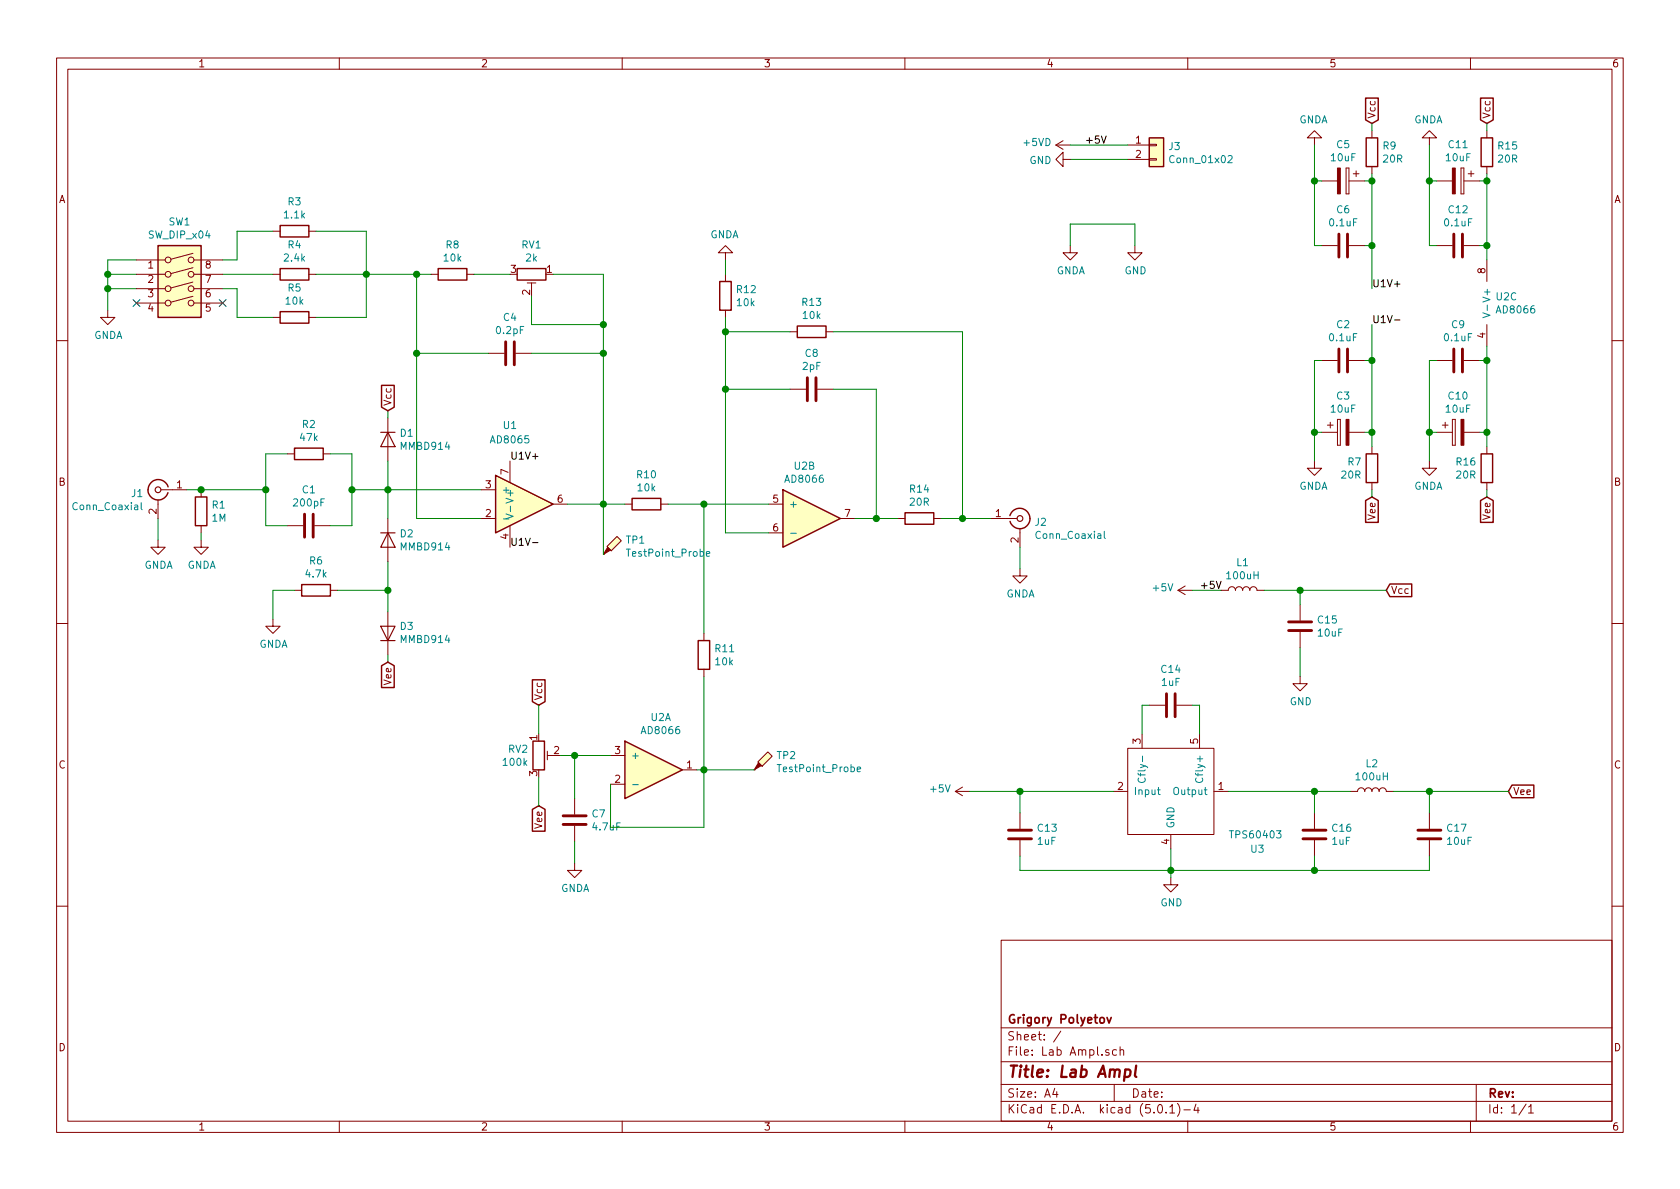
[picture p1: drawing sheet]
EESchema Schematic File Version 4
LIBS:Lab Ampl-cache
EELAYER 26 0
EELAYER END
$Descr A4 11693 8268
encoding utf-8
Sheet 1 1
Title "Lab Ampl"
Date ""
Rev ""
Comp "Grigory Polyetov"
Comment1 ""
Comment2 ""
Comment3 ""
Comment4 ""
$EndDescr
$Comp
L Device:R R1
U 1 1
P 1400 3550
F 0 "R1" H 1470 3596 50  0000 L CNN
F 1 "1M" H 1470 3505 50  0000 L CNN
F 2 "Resistor_SMD:R_0805_2012Metric_Pad1.15x1.40mm_HandSolder" V 1330 3550 50  0001 C CNN
F 3 "~" H 1400 3550 50  0001 C CNN
F 4 "Smd.ru" H 0   0   50  0001 C CNN "Store"
	1    1400 3550
	1    0    0    -1  
$EndComp
$Comp
L Device:R R2
U 1 1
P 2150 3150
F 0 "R2" V 1943 3150 50  0000 C CNN
F 1 "47k" V 2034 3150 50  0000 C CNN
F 2 "Resistor_SMD:R_0805_2012Metric_Pad1.15x1.40mm_HandSolder" V 2080 3150 50  0001 C CNN
F 3 "~" H 2150 3150 50  0001 C CNN
F 4 "Smd.ru" H 0   0   50  0001 C CNN "Store"
	1    2150 3150
	0    1    1    0   
$EndComp
$Comp
L Device:C C1
U 1 1
P 2150 3650
F 0 "C1" V 1898 3650 50  0000 C CNN
F 1 "200pF" V 1989 3650 50  0000 C CNN
F 2 "Capacitor_SMD:C_0805_2012Metric_Pad1.15x1.40mm_HandSolder" H 2188 3500 50  0001 C CNN
F 3 "~" H 2150 3650 50  0001 C CNN
F 4 "Smd.ru" H 0   0   50  0001 C CNN "Store"
	1    2150 3650
	0    1    1    0   
$EndComp
$Comp
L Device:D D1
U 1 1
P 2700 3050
F 0 "D1" V 2654 3129 50  0000 L CNN
F 1 "MMBD914" V 2745 3129 50  0000 L CNN
F 2 "Diode_SMD:D_SOT-23_ANK" H 2700 3050 50  0001 C CNN
F 3 "~" H 2700 3050 50  0001 C CNN
F 4 "chipdip" H 0   0   50  0001 C CNN "Store"
F 5 "https://www.chipdip.ru/product/mmbd914-2" H 0   0   50  0001 C CNN "URL"
	1    2700 3050
	0    1    1    0   
$EndComp
$Comp
L Device:D D2
U 1 1
P 2700 3750
F 0 "D2" V 2654 3829 50  0000 L CNN
F 1 "MMBD914" V 2745 3829 50  0000 L CNN
F 2 "Diode_SMD:D_SOT-23_ANK" H 2700 3750 50  0001 C CNN
F 3 "~" H 2700 3750 50  0001 C CNN
F 4 "chipdip" H 0   0   50  0001 C CNN "Store"
F 5 "https://www.chipdip.ru/product/mmbd914-2" H 0   0   50  0001 C CNN "URL"
	1    2700 3750
	0    1    1    0   
$EndComp
$Comp
L Device:D D3
U 1 1
P 2700 4400
F 0 "D3" V 2746 4321 50  0000 R CNN
F 1 "MMBD914" V 2655 4321 50  0000 R CNN
F 2 "Diode_SMD:D_SOT-23_ANK" H 2700 4400 50  0001 C CNN
F 3 "~" H 2700 4400 50  0001 C CNN
F 4 "chipdip" H 0   0   50  0001 C CNN "Store"
F 5 "https://www.chipdip.ru/product/mmbd914-2" H 0   0   50  0001 C CNN "URL"
	1    2700 4400
	0    -1   -1   0   
$EndComp
$Comp
L Device:R R6
U 1 1
P 2200 4100
F 0 "R6" V 1993 4100 50  0000 C CNN
F 1 "4.7k" V 2084 4100 50  0000 C CNN
F 2 "Resistor_SMD:R_0805_2012Metric_Pad1.15x1.40mm_HandSolder" V 2130 4100 50  0001 C CNN
F 3 "~" H 2200 4100 50  0001 C CNN
F 4 "Smd.ru" H 0   0   50  0001 C CNN "Store"
	1    2200 4100
	0    1    1    0   
$EndComp
$Comp
L Connector:Conn_Coaxial J1
U 1 1
P 1100 3400
F 0 "J1" H 1199 3376 50  0000 L CNN
F 1 "Conn_Coaxial" H 1199 3285 50  0000 L CNN
F 2 "My_BNC:My_BNC" H 1100 3400 50  0001 C CNN
F 3 " ~" H 1100 3400 50  0001 C CNN
F 4 "chipdip" H 0   0   50  0001 C CNN "Store"
F 5 "21560" H 0   0   50  0001 C CNN "Store Marking"
F 6 "https://www.chipdip.ru/product/bnc-7044-2" H 0   0   50  0001 C CNN "URL"
	1    1100 3400
	-1   0    0    -1  
$EndComp
Wire Wire Line
	1400 3400 1850 3400
Wire Wire Line
	1850 3400 1850 3150
Wire Wire Line
	1850 3150 2000 3150
Wire Wire Line
	1850 3400 1850 3650
Wire Wire Line
	1850 3650 2000 3650
Connection ~ 1850 3400
Wire Wire Line
	2300 3150 2450 3150
Wire Wire Line
	2450 3150 2450 3400
Wire Wire Line
	2450 3650 2300 3650
$Comp
L power:GNDA #PWR03
U 1 1
P 1400 3750
F 0 "#PWR03" H 1400 3500 50  0001 C CNN
F 1 "GNDA" H 1405 3577 50  0000 C CNN
F 2 "" H 1400 3750 50  0001 C CNN
F 3 "" H 1400 3750 50  0001 C CNN
	1    1400 3750
	1    0    0    -1  
$EndComp
Wire Wire Line
	1100 3600 1100 3750
Connection ~ 2450 3400
Wire Wire Line
	2450 3400 2450 3650
Wire Wire Line
	2700 3600 2700 3400
Connection ~ 2700 3400
Wire Wire Line
	2700 3400 3350 3400
Wire Wire Line
	2700 3400 2700 3200
Wire Wire Line
	2700 3900 2700 4100
Wire Wire Line
	2350 4100 2700 4100
Connection ~ 2700 4100
Wire Wire Line
	2700 4100 2700 4250
Wire Wire Line
	1400 3700 1400 3750
$Comp
L power:GNDA #PWR02
U 1 1
P 1100 3750
F 0 "#PWR02" H 1100 3500 50  0001 C CNN
F 1 "GNDA" H 1105 3577 50  0000 C CNN
F 2 "" H 1100 3750 50  0001 C CNN
F 3 "" H 1100 3750 50  0001 C CNN
	1    1100 3750
	1    0    0    -1  
$EndComp
$Comp
L power:GNDA #PWR04
U 1 1
P 1900 4300
F 0 "#PWR04" H 1900 4050 50  0001 C CNN
F 1 "GNDA" H 1905 4127 50  0000 C CNN
F 2 "" H 1900 4300 50  0001 C CNN
F 3 "" H 1900 4300 50  0001 C CNN
	1    1900 4300
	1    0    0    -1  
$EndComp
Wire Wire Line
	1900 4300 1900 4100
Wire Wire Line
	1900 4100 2050 4100
Wire Wire Line
	2700 2900 2700 2850
Wire Wire Line
	2700 4600 2700 4550
$Comp
L Device:C C9
U 1 1
P 10150 2500
F 0 "C9" V 9898 2500 50  0000 C CNN
F 1 "0.1uF" V 9989 2500 50  0000 C CNN
F 2 "Capacitor_SMD:C_0805_2012Metric_Pad1.15x1.40mm_HandSolder" H 10188 2350 50  0001 C CNN
F 3 "~" H 10150 2500 50  0001 C CNN
F 4 "Smd.ru" H 0   0   50  0001 C CNN "Store"
	1    10150 2500
	0    -1   1    0   
$EndComp
$Comp
L Device:CP C10
U 1 1
P 10150 3000
F 0 "C10" V 9895 3000 50  0000 C CNN
F 1 "10uF" V 9986 3000 50  0000 C CNN
F 2 "Capacitor_Tantalum_SMD:CP_EIA-3528-21_Kemet-B_Pad1.50x2.35mm_HandSolder" H 10188 2850 50  0001 C CNN
F 3 "~" H 10150 3000 50  0001 C CNN
F 4 "Smd.ru" H 0   0   50  0001 C CNN "Store"
	1    10150 3000
	0    -1   1    0   
$EndComp
$Comp
L power:GNDA #PWR011
U 1 1
P 9950 3200
F 0 "#PWR011" H 9950 2950 50  0001 C CNN
F 1 "GNDA" H 9955 3027 50  0000 C CNN
F 2 "" H 9950 3200 50  0001 C CNN
F 3 "" H 9950 3200 50  0001 C CNN
	1    9950 3200
	-1   0    0    -1  
$EndComp
Wire Wire Line
	10300 2500 10350 2500
Wire Wire Line
	10300 3000 10350 3000
Wire Wire Line
	10000 2500 9950 2500
Wire Wire Line
	9950 2500 9950 3000
Wire Wire Line
	10000 3000 9950 3000
Connection ~ 9950 3000
Wire Wire Line
	9950 3000 9950 3200
$Comp
L Device:C C12
U 1 1
P 10150 1700
F 0 "C12" V 9898 1700 50  0000 C CNN
F 1 "0.1uF" V 9989 1700 50  0000 C CNN
F 2 "Capacitor_SMD:C_0805_2012Metric_Pad1.15x1.40mm_HandSolder" H 10188 1550 50  0001 C CNN
F 3 "~" H 10150 1700 50  0001 C CNN
F 4 "Smd.ru" H 0   0   50  0001 C CNN "Store"
	1    10150 1700
	0    1    1    0   
$EndComp
$Comp
L Device:CP C11
U 1 1
P 10150 1250
F 0 "C11" V 9895 1250 50  0000 C CNN
F 1 "10uF" V 9986 1250 50  0000 C CNN
F 2 "Capacitor_Tantalum_SMD:CP_EIA-3528-21_Kemet-B_Pad1.50x2.35mm_HandSolder" H 10188 1100 50  0001 C CNN
F 3 "~" H 10150 1250 50  0001 C CNN
F 4 "Smd.ru" H 0   0   50  0001 C CNN "Store"
	1    10150 1250
	0    1    1    0   
$EndComp
Wire Wire Line
	10300 1700 10350 1700
Wire Wire Line
	10300 1250 10350 1250
Wire Wire Line
	10350 1250 10350 1700
$Comp
L power:GNDA #PWR010
U 1 1
P 9950 1000
F 0 "#PWR010" H 9950 750 50  0001 C CNN
F 1 "GNDA" H 9955 827 50  0000 C CNN
F 2 "" H 9950 1000 50  0001 C CNN
F 3 "" H 9950 1000 50  0001 C CNN
	1    9950 1000
	-1   0    0    1   
$EndComp
Wire Wire Line
	10000 1250 9950 1250
Wire Wire Line
	9950 1250 9950 1000
$Comp
L Device:C C4
U 1 1
P 3550 2450
F 0 "C4" V 3298 2450 50  0000 C CNN
F 1 "0.2pF" V 3389 2450 50  0000 C CNN
F 2 "Capacitor_SMD:C_0603_1608Metric_Pad1.05x0.95mm_HandSolder" H 3588 2300 50  0001 C CNN
F 3 "~" H 3550 2450 50  0001 C CNN
F 4 "Smd.ru" H 0   0   50  0001 C CNN "Store"
	1    3550 2450
	0    1    1    0   
$EndComp
$Comp
L Device:R R8
U 1 1
P 3150 1900
F 0 "R8" V 2943 1900 50  0000 C CNN
F 1 "10k" V 3034 1900 50  0000 C CNN
F 2 "Resistor_SMD:R_0805_2012Metric_Pad1.15x1.40mm_HandSolder" V 3080 1900 50  0001 C CNN
F 3 "~" H 3150 1900 50  0001 C CNN
F 4 "Smd.ru" H 0   0   50  0001 C CNN "Store"
	1    3150 1900
	0    1    1    0   
$EndComp
$Comp
L Device:R_POT_TRIM RV1
U 1 1
P 3700 1900
F 0 "RV1" V 3493 1900 50  0000 C CNN
F 1 "2k" V 3584 1900 50  0000 C CNN
F 2 "Potentiometer_SMD:Potentiometer_Bourns_3224W_Vertical" H 3700 1900 50  0001 C CNN
F 3 "~" H 3700 1900 50  0001 C CNN
F 4 "chipdip" H 0   0   50  0001 C CNN "Store"
	1    3700 1900
	0    1    1    0   
$EndComp
Wire Wire Line
	3350 3600 2900 3600
Wire Wire Line
	2900 3600 2900 2450
Wire Wire Line
	2900 1900 3000 1900
Wire Wire Line
	3300 1900 3550 1900
Wire Wire Line
	3850 1900 4200 1900
Wire Wire Line
	4200 1900 4200 2250
Wire Wire Line
	3700 2050 3700 2250
Wire Wire Line
	3700 2250 4200 2250
Connection ~ 4200 2250
Wire Wire Line
	4200 2250 4200 2450
Wire Wire Line
	3400 2450 2900 2450
Connection ~ 2900 2450
Wire Wire Line
	2900 2450 2900 1900
Wire Wire Line
	3700 2450 4200 2450
Connection ~ 4200 2450
$Comp
L power:GNDA #PWR01
U 1 1
P 750 2150
F 0 "#PWR01" H 750 1900 50  0001 C CNN
F 1 "GNDA" H 755 1977 50  0000 C CNN
F 2 "" H 750 2150 50  0001 C CNN
F 3 "" H 750 2150 50  0001 C CNN
	1    750  2150
	1    0    0    -1  
$EndComp
Wire Wire Line
	750  2150 750  2000
Wire Wire Line
	750  1800 950  1800
Wire Wire Line
	950  1900 750  1900
Connection ~ 750  1900
Wire Wire Line
	750  1900 750  1800
Wire Wire Line
	950  2000 750  2000
Connection ~ 750  2000
Wire Wire Line
	750  2000 750  1900
$Comp
L Device:R R3
U 1 1
P 2050 1600
F 0 "R3" V 1843 1600 50  0000 C CNN
F 1 "1.1k" V 1934 1600 50  0000 C CNN
F 2 "Resistor_SMD:R_0805_2012Metric_Pad1.15x1.40mm_HandSolder" V 1980 1600 50  0001 C CNN
F 3 "~" H 2050 1600 50  0001 C CNN
F 4 "Smd.ru" H 0   0   50  0001 C CNN "Store"
	1    2050 1600
	0    1    1    0   
$EndComp
$Comp
L Device:R R4
U 1 1
P 2050 1900
F 0 "R4" V 1843 1900 50  0000 C CNN
F 1 "2.4k" V 1934 1900 50  0000 C CNN
F 2 "Resistor_SMD:R_0805_2012Metric_Pad1.15x1.40mm_HandSolder" V 1980 1900 50  0001 C CNN
F 3 "~" H 2050 1900 50  0001 C CNN
F 4 "Smd.ru" H 0   0   50  0001 C CNN "Store"
	1    2050 1900
	0    1    1    0   
$EndComp
$Comp
L Device:R R5
U 1 1
P 2050 2200
F 0 "R5" V 1843 2200 50  0000 C CNN
F 1 "10k" V 1934 2200 50  0000 C CNN
F 2 "Resistor_SMD:R_0805_2012Metric_Pad1.15x1.40mm_HandSolder" V 1980 2200 50  0001 C CNN
F 3 "~" H 2050 2200 50  0001 C CNN
F 4 "Smd.ru" H 0   0   50  0001 C CNN "Store"
	1    2050 2200
	0    1    1    0   
$EndComp
Wire Wire Line
	2900 1900 2550 1900
Wire Wire Line
	2550 1900 2200 1900
Connection ~ 2900 1900
Wire Wire Line
	1550 1900 1900 1900
Wire Wire Line
	1650 1800 1650 1600
Wire Wire Line
	1650 1600 1900 1600
Wire Wire Line
	1650 2200 1900 2200
Wire Wire Line
	2200 2200 2550 2200
Wire Wire Line
	2550 2200 2550 1900
Connection ~ 2550 1900
Wire Wire Line
	2550 1900 2550 1600
Wire Wire Line
	2550 1600 2200 1600
Text GLabel 10350 850  1    50   Input ~ 0
Vcc
Text GLabel 10350 3450 3    50   Input ~ 0
Vee
Text GLabel 2700 2850 1    50   Input ~ 0
Vcc
Text GLabel 2700 4600 3    50   Input ~ 0
Vee
Wire Wire Line
	10350 2500 10350 3000
$Comp
L Device:R R16
U 1 1
P 10350 3250
F 0 "R16" H 10420 3296 50  0000 L CNN
F 1 "20R" H 10420 3205 50  0000 L CNN
F 2 "Resistor_SMD:R_0805_2012Metric_Pad1.15x1.40mm_HandSolder" V 10280 3250 50  0001 C CNN
F 3 "~" H 10350 3250 50  0001 C CNN
F 4 "Smd.ru" H 0   0   50  0001 C CNN "Store"
	1    10350 3250
	-1   0    0    -1  
$EndComp
Wire Wire Line
	10350 3100 10350 3000
Connection ~ 10350 3000
Wire Wire Line
	10350 3450 10350 3400
$Comp
L Device:R R15
U 1 1
P 10350 1050
F 0 "R15" H 10420 1096 50  0000 L CNN
F 1 "20R" H 10420 1005 50  0000 L CNN
F 2 "Resistor_SMD:R_0805_2012Metric_Pad1.15x1.40mm_HandSolder" V 10280 1050 50  0001 C CNN
F 3 "~" H 10350 1050 50  0001 C CNN
F 4 "Smd.ru" H 0   0   50  0001 C CNN "Store"
	1    10350 1050
	1    0    0    -1  
$EndComp
Wire Wire Line
	10350 1200 10350 1250
Connection ~ 10350 1250
Wire Wire Line
	10350 900  10350 850 
$Comp
L ad806X:AD8066 U2
U 2 1
P 5550 3350
F 0 "U2" H 5600 3467 50  0000 C CNN
F 1 "AD8066" H 5600 3376 50  0000 C CNN
F 2 "Package_SO:SOIC-8_3.9x4.9mm_P1.27mm" H 5550 3450 50  0001 C CNN
F 3 "" H 5550 3450 50  0001 C CNN
F 4 "chipdip" H 0   0   50  0001 C CNN "Store"
	2    5550 3350
	1    0    0    -1  
$EndComp
$Comp
L ad806X:AD8066 U2
U 1 1
P 4500 5100
F 0 "U2" H 4600 5217 50  0000 C CNN
F 1 "AD8066" H 4600 5126 50  0000 C CNN
F 2 "Package_SO:SOIC-8_3.9x4.9mm_P1.27mm" H 4500 5200 50  0001 C CNN
F 3 "" H 4500 5200 50  0001 C CNN
F 4 "chipdip" H 0   0   50  0001 C CNN "Store"
	1    4500 5100
	1    0    0    -1  
$EndComp
$Comp
L Device:R_POT_TRIM RV2
U 1 1
P 3750 5250
F 0 "RV2" H 3680 5296 50  0000 R CNN
F 1 "100k" H 3680 5205 50  0000 R CNN
F 2 "Potentiometer_SMD:Potentiometer_Bourns_3224W_Vertical" H 3750 5250 50  0001 C CNN
F 3 "~" H 3750 5250 50  0001 C CNN
F 4 "chipdip" H 0   0   50  0001 C CNN "Store"
F 5 "https://www.chipdip.ru/product/3224w-1-104e" H 0   0   50  0001 C CNN "URL"
	1    3750 5250
	1    0    0    -1  
$EndComp
Text GLabel 3750 5600 3    50   Input ~ 0
Vee
Text GLabel 3750 4900 1    50   Input ~ 0
Vcc
Wire Wire Line
	3750 4900 3750 5100
Wire Wire Line
	3750 5400 3750 5600
Wire Wire Line
	3900 5250 4000 5250
$Comp
L Device:C C7
U 1 1
P 4000 5700
F 0 "C7" H 4115 5746 50  0000 L CNN
F 1 "4.7uF" H 4115 5655 50  0000 L CNN
F 2 "Capacitor_SMD:C_0805_2012Metric_Pad1.15x1.40mm_HandSolder" H 4038 5550 50  0001 C CNN
F 3 "~" H 4000 5700 50  0001 C CNN
F 4 "Smd.ru" H 0   0   50  0001 C CNN "Store"
	1    4000 5700
	1    0    0    -1  
$EndComp
$Comp
L power:GNDA #PWR07
U 1 1
P 4000 6000
F 0 "#PWR07" H 4000 5750 50  0001 C CNN
F 1 "GNDA" H 4005 5827 50  0000 C CNN
F 2 "" H 4000 6000 50  0001 C CNN
F 3 "" H 4000 6000 50  0001 C CNN
	1    4000 6000
	1    0    0    -1  
$EndComp
Wire Wire Line
	4000 6000 4000 5850
Wire Wire Line
	4000 5550 4000 5250
$Comp
L Device:R R11
U 1 1
P 4900 4550
F 0 "R11" H 4970 4596 50  0000 L CNN
F 1 "10k" H 4970 4505 50  0000 L CNN
F 2 "Resistor_SMD:R_0805_2012Metric_Pad1.15x1.40mm_HandSolder" V 4830 4550 50  0001 C CNN
F 3 "~" H 4900 4550 50  0001 C CNN
F 4 "Smd.ru" H 0   0   50  0001 C CNN "Store"
	1    4900 4550
	1    0    0    -1  
$EndComp
$Comp
L Device:R R10
U 1 1
P 4500 3500
F 0 "R10" V 4293 3500 50  0000 C CNN
F 1 "10k" V 4384 3500 50  0000 C CNN
F 2 "Resistor_SMD:R_0805_2012Metric_Pad1.15x1.40mm_HandSolder" V 4430 3500 50  0001 C CNN
F 3 "~" H 4500 3500 50  0001 C CNN
F 4 "Smd.ru" H 0   0   50  0001 C CNN "Store"
	1    4500 3500
	0    1    1    0   
$EndComp
Wire Wire Line
	4850 5350 4900 5350
Wire Wire Line
	4900 5350 4900 4700
Wire Wire Line
	4900 5750 4900 5350
Connection ~ 4900 5350
$Comp
L Device:R R14
U 1 1
P 6400 3600
F 0 "R14" V 6193 3600 50  0000 C CNN
F 1 "20R" V 6284 3600 50  0000 C CNN
F 2 "Resistor_SMD:R_0805_2012Metric_Pad1.15x1.40mm_HandSolder" V 6330 3600 50  0001 C CNN
F 3 "~" H 6400 3600 50  0001 C CNN
F 4 "Smd.ru" H 0   0   50  0001 C CNN "Store"
	1    6400 3600
	0    1    1    0   
$EndComp
$Comp
L Device:R R12
U 1 1
P 5050 2050
F 0 "R12" H 5120 2096 50  0000 L CNN
F 1 "10k" H 5120 2005 50  0000 L CNN
F 2 "Resistor_SMD:R_0805_2012Metric_Pad1.15x1.40mm_HandSolder" V 4980 2050 50  0001 C CNN
F 3 "~" H 5050 2050 50  0001 C CNN
F 4 "Smd.ru" H 0   0   50  0001 C CNN "Store"
	1    5050 2050
	1    0    0    -1  
$EndComp
$Comp
L Device:R R13
U 1 1
P 5650 2300
F 0 "R13" V 5443 2300 50  0000 C CNN
F 1 "10k" V 5534 2300 50  0000 C CNN
F 2 "Resistor_SMD:R_0805_2012Metric_Pad1.15x1.40mm_HandSolder" V 5580 2300 50  0001 C CNN
F 3 "~" H 5650 2300 50  0001 C CNN
F 4 "Smd.ru" H 0   0   50  0001 C CNN "Store"
	1    5650 2300
	0    1    1    0   
$EndComp
$Comp
L Device:C C8
U 1 1
P 5650 2700
F 0 "C8" V 5398 2700 50  0000 C CNN
F 1 "2pF" V 5489 2700 50  0000 C CNN
F 2 "Capacitor_SMD:C_0805_2012Metric_Pad1.15x1.40mm_HandSolder" H 5688 2550 50  0001 C CNN
F 3 "~" H 5650 2700 50  0001 C CNN
F 4 "Smd.ru" H 0   0   50  0001 C CNN "Store"
	1    5650 2700
	0    1    1    0   
$EndComp
Wire Wire Line
	5050 3700 5050 2700
$Comp
L power:GNDA #PWR08
U 1 1
P 5050 1800
F 0 "#PWR08" H 5050 1550 50  0001 C CNN
F 1 "GNDA" H 5055 1627 50  0000 C CNN
F 2 "" H 5050 1800 50  0001 C CNN
F 3 "" H 5050 1800 50  0001 C CNN
	1    5050 1800
	-1   0    0    1   
$EndComp
Wire Wire Line
	5050 1800 5050 1900
Wire Wire Line
	6550 3600 6700 3600
Wire Wire Line
	5500 2700 5050 2700
Connection ~ 5050 2700
Wire Wire Line
	5050 2700 5050 2300
Wire Wire Line
	5800 2700 6100 2700
Wire Wire Line
	6100 2700 6100 3600
Wire Wire Line
	6100 3600 6250 3600
Wire Wire Line
	5500 2300 5050 2300
Connection ~ 5050 2300
Wire Wire Line
	5050 2300 5050 2200
Wire Wire Line
	5800 2300 6700 2300
Wire Wire Line
	6700 2300 6700 3600
Connection ~ 6700 3600
Wire Wire Line
	6700 3600 6900 3600
$Comp
L Connector:Conn_Coaxial J2
U 1 1
P 7100 3600
F 0 "J2" H 7199 3576 50  0000 L CNN
F 1 "Conn_Coaxial" H 7199 3485 50  0000 L CNN
F 2 "My_BNC:My_BNC" H 7100 3600 50  0001 C CNN
F 3 " ~" H 7100 3600 50  0001 C CNN
F 4 "chipdip" H 0   0   50  0001 C CNN "Store"
F 5 "21560" H 0   0   50  0001 C CNN "Store Marking"
F 6 "https://www.chipdip.ru/product/bnc-7044-2" H 7100 3600 50  0001 C CNN "URL"
	1    7100 3600
	1    0    0    -1  
$EndComp
$Comp
L power:GNDA #PWR09
U 1 1
P 7100 3950
F 0 "#PWR09" H 7100 3700 50  0001 C CNN
F 1 "GNDA" H 7105 3777 50  0000 C CNN
F 2 "" H 7100 3950 50  0001 C CNN
F 3 "" H 7100 3950 50  0001 C CNN
	1    7100 3950
	1    0    0    -1  
$EndComp
Wire Wire Line
	7100 3950 7100 3800
$Comp
L ad806X:AD8066 U2
U 3 1
P 10350 1700
F 0 "U2" H 10408 1346 50  0000 L CNN
F 1 "AD8066" H 10408 1255 50  0000 L CNN
F 2 "Package_SO:SOIC-8_3.9x4.9mm_P1.27mm" H 10350 1800 50  0001 C CNN
F 3 "" H 10350 1800 50  0001 C CNN
F 4 "chipdip" H 0   0   50  0001 C CNN "Store"
	3    10350 1700
	1    0    0    -1  
$EndComp
Wire Wire Line
	10350 1800 10350 1700
Connection ~ 10350 1700
Wire Wire Line
	10350 2400 10350 2500
Connection ~ 10350 2500
Wire Wire Line
	4000 5250 4250 5250
Connection ~ 4000 5250
Wire Wire Line
	4250 5450 4250 5750
Wire Wire Line
	4250 5750 4900 5750
Wire Wire Line
	5950 3600 6100 3600
Connection ~ 6100 3600
Wire Wire Line
	5050 3700 5350 3700
$Comp
L Device:C C6
U 1 1
P 9350 1700
F 0 "C6" V 9098 1700 50  0000 C CNN
F 1 "0.1uF" V 9189 1700 50  0000 C CNN
F 2 "Capacitor_SMD:C_0805_2012Metric_Pad1.15x1.40mm_HandSolder" H 9388 1550 50  0001 C CNN
F 3 "~" H 9350 1700 50  0001 C CNN
F 4 "Smd.ru" H 0   0   50  0001 C CNN "Store"
	1    9350 1700
	0    1    1    0   
$EndComp
$Comp
L Device:CP C5
U 1 1
P 9350 1250
F 0 "C5" V 9095 1250 50  0000 C CNN
F 1 "10uF" V 9186 1250 50  0000 C CNN
F 2 "Capacitor_Tantalum_SMD:CP_EIA-3528-21_Kemet-B_Pad1.50x2.35mm_HandSolder" H 9388 1100 50  0001 C CNN
F 3 "~" H 9350 1250 50  0001 C CNN
F 4 "Smd.ru" H 0   0   50  0001 C CNN "Store"
	1    9350 1250
	0    1    1    0   
$EndComp
Wire Wire Line
	9500 1700 9550 1700
Wire Wire Line
	9500 1250 9550 1250
Wire Wire Line
	9550 1250 9550 1700
$Comp
L power:GNDA #PWR06
U 1 1
P 9150 1000
F 0 "#PWR06" H 9150 750 50  0001 C CNN
F 1 "GNDA" H 9155 827 50  0000 C CNN
F 2 "" H 9150 1000 50  0001 C CNN
F 3 "" H 9150 1000 50  0001 C CNN
	1    9150 1000
	-1   0    0    1   
$EndComp
Wire Wire Line
	9200 1700 9150 1700
Wire Wire Line
	9150 1700 9150 1250
Wire Wire Line
	9200 1250 9150 1250
Connection ~ 9150 1250
Wire Wire Line
	9150 1250 9150 1000
Text GLabel 9550 850  1    50   Input ~ 0
Vcc
$Comp
L Device:R R9
U 1 1
P 9550 1050
F 0 "R9" H 9620 1096 50  0000 L CNN
F 1 "20R" H 9620 1005 50  0000 L CNN
F 2 "Resistor_SMD:R_0805_2012Metric_Pad1.15x1.40mm_HandSolder" V 9480 1050 50  0001 C CNN
F 3 "~" H 9550 1050 50  0001 C CNN
F 4 "Smd.ru" H 0   0   50  0001 C CNN "Store"
	1    9550 1050
	1    0    0    -1  
$EndComp
Wire Wire Line
	9550 1200 9550 1250
Connection ~ 9550 1250
Wire Wire Line
	9550 900  9550 850 
$Comp
L Device:C C2
U 1 1
P 9350 2500
F 0 "C2" V 9098 2500 50  0000 C CNN
F 1 "0.1uF" V 9189 2500 50  0000 C CNN
F 2 "Capacitor_SMD:C_0805_2012Metric_Pad1.15x1.40mm_HandSolder" H 9388 2350 50  0001 C CNN
F 3 "~" H 9350 2500 50  0001 C CNN
F 4 "Smd.ru" H 0   0   50  0001 C CNN "Store"
	1    9350 2500
	0    -1   1    0   
$EndComp
$Comp
L Device:CP C3
U 1 1
P 9350 3000
F 0 "C3" V 9095 3000 50  0000 C CNN
F 1 "10uF" V 9186 3000 50  0000 C CNN
F 2 "Capacitor_Tantalum_SMD:CP_EIA-3528-21_Kemet-B_Pad1.50x2.35mm_HandSolder" H 9388 2850 50  0001 C CNN
F 3 "~" H 9350 3000 50  0001 C CNN
F 4 "Smd.ru" H 0   0   50  0001 C CNN "Store"
	1    9350 3000
	0    -1   1    0   
$EndComp
$Comp
L power:GNDA #PWR05
U 1 1
P 9150 3200
F 0 "#PWR05" H 9150 2950 50  0001 C CNN
F 1 "GNDA" H 9155 3027 50  0000 C CNN
F 2 "" H 9150 3200 50  0001 C CNN
F 3 "" H 9150 3200 50  0001 C CNN
	1    9150 3200
	-1   0    0    -1  
$EndComp
Wire Wire Line
	9500 2500 9550 2500
Wire Wire Line
	9500 3000 9550 3000
Wire Wire Line
	9200 2500 9150 2500
Wire Wire Line
	9150 2500 9150 3000
Wire Wire Line
	9200 3000 9150 3000
Connection ~ 9150 3000
Wire Wire Line
	9150 3000 9150 3200
Text GLabel 9550 3450 3    50   Input ~ 0
Vee
Wire Wire Line
	9550 2500 9550 3000
$Comp
L Device:R R7
U 1 1
P 9550 3250
F 0 "R7" H 9620 3296 50  0000 L CNN
F 1 "20R" H 9620 3205 50  0000 L CNN
F 2 "Resistor_SMD:R_0805_2012Metric_Pad1.15x1.40mm_HandSolder" V 9480 3250 50  0001 C CNN
F 3 "~" H 9550 3250 50  0001 C CNN
F 4 "Smd.ru" H 0   0   50  0001 C CNN "Store"
	1    9550 3250
	-1   0    0    -1  
$EndComp
Wire Wire Line
	9550 3100 9550 3000
Connection ~ 9550 3000
Wire Wire Line
	9550 3450 9550 3400
$Comp
L Connector_Generic:Conn_01x02 J3
U 1 1
P 8050 1000
F 0 "J3" H 8130 992 50  0000 L CNN
F 1 "Conn_01x02" H 8130 901 50  0000 L CNN
F 2 "Connector_JST:JST_EH_B02B-EH-A_1x02_P2.50mm_Vertical" H 8050 1000 50  0001 C CNN
F 3 "~" H 8050 1000 50  0001 C CNN
F 4 "chipdip" H 0   0   50  0001 C CNN "Store"
	1    8050 1000
	1    0    0    -1  
$EndComp
$Comp
L power:+5VD #PWR014
U 1 1
P 7450 1000
F 0 "#PWR014" H 7450 850 50  0001 C CNN
F 1 "+5VD" V 7465 1128 50  0000 L CNN
F 2 "" H 7450 1000 50  0001 C CNN
F 3 "" H 7450 1000 50  0001 C CNN
	1    7450 1000
	0    -1   -1   0   
$EndComp
$Comp
L power:GND #PWR016
U 1 1
P 7900 1700
F 0 "#PWR016" H 7900 1450 50  0001 C CNN
F 1 "GND" H 7905 1527 50  0000 C CNN
F 2 "" H 7900 1700 50  0001 C CNN
F 3 "" H 7900 1700 50  0001 C CNN
	1    7900 1700
	1    0    0    -1  
$EndComp
$Comp
L power:GNDA #PWR013
U 1 1
P 7450 1700
F 0 "#PWR013" H 7450 1450 50  0001 C CNN
F 1 "GNDA" H 7455 1527 50  0000 C CNN
F 2 "" H 7450 1700 50  0001 C CNN
F 3 "" H 7450 1700 50  0001 C CNN
	1    7450 1700
	1    0    0    -1  
$EndComp
Wire Wire Line
	7450 1700 7450 1550
Wire Wire Line
	7450 1550 7900 1550
Wire Wire Line
	7900 1550 7900 1700
Wire Wire Line
	7450 1100 7850 1100
Wire Wire Line
	7450 1000 7850 1000
$Comp
L power:GND #PWR015
U 1 1
P 7450 1100
F 0 "#PWR015" H 7450 850 50  0001 C CNN
F 1 "GND" V 7455 972 50  0000 R CNN
F 2 "" H 7450 1100 50  0001 C CNN
F 3 "" H 7450 1100 50  0001 C CNN
	1    7450 1100
	0    1    1    0   
$EndComp
$Comp
L TPS6040x:TPS60403 U3
U 1 1
P 8150 5500
F 0 "U3" H 8700 5100 50  0000 L CNN
F 1 "TPS60403" H 8550 5200 50  0000 L CNN
F 2 "Package_TO_SOT_SMD:SOT-23-5" H 8200 6050 50  0001 C CNN
F 3 "" H 8200 6050 50  0001 C CNN
F 4 "terra" H 0   0   50  0001 C CNN "Store"
F 5 "https://www.smd.ru/katalog/kommutacionnye/pereklyuchateli/dip/" H 0   0   50  0001 C CNN "URL"
	1    8150 5500
	1    0    0    -1  
$EndComp
$Comp
L power:GND #PWR0101
U 1 1
P 8150 6100
F 0 "#PWR0101" H 8150 5850 50  0001 C CNN
F 1 "GND" H 8155 5927 50  0000 C CNN
F 2 "" H 8150 6100 50  0001 C CNN
F 3 "" H 8150 6100 50  0001 C CNN
	1    8150 6100
	1    0    0    -1  
$EndComp
Wire Wire Line
	8150 6100 8150 6050
$Comp
L Device:C C14
U 1 1
P 8150 4900
F 0 "C14" V 7898 4900 50  0000 C CNN
F 1 "1uF" V 7989 4900 50  0000 C CNN
F 2 "Capacitor_SMD:C_0805_2012Metric_Pad1.15x1.40mm_HandSolder" H 8188 4750 50  0001 C CNN
F 3 "~" H 8150 4900 50  0001 C CNN
F 4 "Smd.ru" H 0   0   50  0001 C CNN "Store"
	1    8150 4900
	0    1    1    0   
$EndComp
Wire Wire Line
	7950 5100 7950 4900
Wire Wire Line
	7950 4900 8000 4900
Wire Wire Line
	8300 4900 8350 4900
Wire Wire Line
	8350 4900 8350 5100
$Comp
L Device:C C13
U 1 1
P 7100 5800
F 0 "C13" H 7215 5846 50  0000 L CNN
F 1 "1uF" H 7215 5755 50  0000 L CNN
F 2 "Capacitor_SMD:C_0805_2012Metric_Pad1.15x1.40mm_HandSolder" H 7138 5650 50  0001 C CNN
F 3 "~" H 7100 5800 50  0001 C CNN
F 4 "Smd.ru" H 0   0   50  0001 C CNN "Store"
	1    7100 5800
	1    0    0    -1  
$EndComp
$Comp
L Device:C C16
U 1 1
P 9150 5800
F 0 "C16" H 9265 5846 50  0000 L CNN
F 1 "1uF" H 9265 5755 50  0000 L CNN
F 2 "Capacitor_SMD:C_0805_2012Metric_Pad1.15x1.40mm_HandSolder" H 9188 5650 50  0001 C CNN
F 3 "~" H 9150 5800 50  0001 C CNN
F 4 "Smd.ru" H 0   0   50  0001 C CNN "Store"
	1    9150 5800
	1    0    0    -1  
$EndComp
Wire Wire Line
	7100 5650 7100 5500
Wire Wire Line
	7100 5500 7750 5500
Wire Wire Line
	8550 5500 9150 5500
Wire Wire Line
	9150 5500 9150 5650
Wire Wire Line
	7100 5950 7100 6050
Wire Wire Line
	7100 6050 8150 6050
Connection ~ 8150 6050
Wire Wire Line
	8150 6050 8150 5900
Wire Wire Line
	8150 6050 9150 6050
Wire Wire Line
	9150 6050 9150 5950
$Comp
L power:+5V #PWR0102
U 1 1
P 6750 5500
F 0 "#PWR0102" H 6750 5350 50  0001 C CNN
F 1 "+5V" V 6765 5628 50  0000 L CNN
F 2 "" H 6750 5500 50  0001 C CNN
F 3 "" H 6750 5500 50  0001 C CNN
	1    6750 5500
	0    -1   -1   0   
$EndComp
Wire Wire Line
	6750 5500 7100 5500
Connection ~ 7100 5500
$Comp
L Device:L L2
U 1 1
P 9550 5500
F 0 "L2" V 9740 5500 50  0000 C CNN
F 1 "100uH" V 9649 5500 50  0000 C CNN
F 2 "Inductor_SMD:L_1210_3225Metric" H 9550 5500 50  0001 C CNN
F 3 "~" H 9550 5500 50  0001 C CNN
F 4 "Smd.ru" V 9550 5500 50  0001 C CNN "Store"
F 5 "SQ3225 101KLB" V 9550 5500 50  0001 C CNN "Store Marking"
	1    9550 5500
	0    -1   -1   0   
$EndComp
$Comp
L Device:C C17
U 1 1
P 9950 5800
F 0 "C17" H 10065 5846 50  0000 L CNN
F 1 "10uF" H 10065 5755 50  0000 L CNN
F 2 "Capacitor_SMD:C_0805_2012Metric_Pad1.15x1.40mm_HandSolder" H 9988 5650 50  0001 C CNN
F 3 "~" H 9950 5800 50  0001 C CNN
F 4 "Smd.ru" H 0   0   50  0001 C CNN "Store"
	1    9950 5800
	1    0    0    -1  
$EndComp
Wire Wire Line
	9150 5500 9400 5500
Connection ~ 9150 5500
Wire Wire Line
	9700 5500 9950 5500
Wire Wire Line
	9950 5500 9950 5650
Wire Wire Line
	9150 6050 9950 6050
Wire Wire Line
	9950 6050 9950 5950
Connection ~ 9150 6050
Text GLabel 10500 5500 2    50   Input ~ 0
Vee
Wire Wire Line
	10500 5500 9950 5500
Connection ~ 9950 5500
$Comp
L power:+5V #PWR0103
U 1 1
P 8300 4100
F 0 "#PWR0103" H 8300 3950 50  0001 C CNN
F 1 "+5V" V 8315 4228 50  0000 L CNN
F 2 "" H 8300 4100 50  0001 C CNN
F 3 "" H 8300 4100 50  0001 C CNN
	1    8300 4100
	0    -1   -1   0   
$EndComp
$Comp
L Device:L L1
U 1 1
P 8650 4100
F 0 "L1" V 8840 4100 50  0000 C CNN
F 1 "100uH" V 8749 4100 50  0000 C CNN
F 2 "Inductor_SMD:L_1210_3225Metric" H 8650 4100 50  0001 C CNN
F 3 "~" H 8650 4100 50  0001 C CNN
F 4 "Smd.ru" H 0   0   50  0001 C CNN "Store"
F 5 "SQ3225 101KLB" H 0   0   50  0001 C CNN "Store Marking"
	1    8650 4100
	0    -1   -1   0   
$EndComp
$Comp
L Device:C C15
U 1 1
P 9050 4350
F 0 "C15" H 9165 4396 50  0000 L CNN
F 1 "10uF" H 9165 4305 50  0000 L CNN
F 2 "Capacitor_SMD:C_0805_2012Metric_Pad1.15x1.40mm_HandSolder" H 9088 4200 50  0001 C CNN
F 3 "~" H 9050 4350 50  0001 C CNN
F 4 "Smd.ru" H 0   0   50  0001 C CNN "Store"
	1    9050 4350
	1    0    0    -1  
$EndComp
$Comp
L power:GND #PWR0104
U 1 1
P 9050 4700
F 0 "#PWR0104" H 9050 4450 50  0001 C CNN
F 1 "GND" H 9055 4527 50  0000 C CNN
F 2 "" H 9050 4700 50  0001 C CNN
F 3 "" H 9050 4700 50  0001 C CNN
	1    9050 4700
	1    0    0    -1  
$EndComp
Text GLabel 9650 4100 2    50   Input ~ 0
Vcc
Wire Wire Line
	8300 4100 8500 4100
Wire Wire Line
	8800 4100 9050 4100
Wire Wire Line
	9050 4200 9050 4100
Connection ~ 9050 4100
Wire Wire Line
	9050 4100 9650 4100
Wire Wire Line
	9050 4500 9050 4700
Wire Wire Line
	9950 1700 10000 1700
Wire Wire Line
	9950 1700 9950 1250
Connection ~ 9950 1250
Wire Wire Line
	2450 3400 2700 3400
Connection ~ 1400 3400
Wire Wire Line
	1300 3400 1400 3400
$Comp
L ad806X:AD8065 U1
U 1 1
P 3550 2950
F 0 "U1" H 3550 2950 50  0000 C CNN
F 1 "AD8065" H 3550 2850 50  0000 C CNN
F 2 "Package_SO:SOIC-8_3.9x4.9mm_P1.27mm" H 3550 2250 50  0001 C CNN
F 3 "AD8065_8066.pdf" H 3550 2950 50  0001 C CNN
F 4 "chipdip" H 0   0   50  0001 C CNN "Store"
	1    3550 2950
	1    0    0    -1  
$EndComp
Text Label 3550 3200 0    50   ~ 0
U1V+
Text Label 9550 2000 0    50   ~ 0
U1V+
Text Label 3550 3800 0    50   ~ 0
U1V-
Text Label 9550 2250 0    50   ~ 0
U1V-
Wire Wire Line
	9550 2000 9550 1700
Connection ~ 9550 1700
Wire Wire Line
	9550 2250 9550 2500
Connection ~ 9550 2500
Wire Wire Line
	4200 3500 3950 3500
Wire Wire Line
	4200 2450 4200 3500
Wire Wire Line
	4200 3500 4350 3500
Connection ~ 4200 3500
Wire Wire Line
	4650 3500 4900 3500
Wire Wire Line
	4900 4400 4900 3500
Connection ~ 4900 3500
Wire Wire Line
	4900 3500 5350 3500
$Comp
L Switch:SW_DIP_x04 SW1
U 1 1
P 1250 2000
F 0 "SW1" H 1250 2467 50  0000 C CNN
F 1 "SW_DIP_x04" H 1250 2376 50  0000 C CNN
F 2 "Package_DIP:DIP-8_W8.89mm_SMDSocket_LongPads" H 1250 2000 50  0001 C CNN
F 3 "" H 1250 2000 50  0001 C CNN
F 4 "Smd.ru" H 0   0   50  0001 C CNN "Store"
	1    1250 2000
	1    0    0    -1  
$EndComp
Wire Wire Line
	1650 2000 1550 2000
Wire Wire Line
	1650 2000 1650 2200
Wire Wire Line
	1650 1800 1550 1800
NoConn ~ 1550 2100
NoConn ~ 950  2100
Text Label 7550 1000 0    50   ~ 0
+5V
Text Label 8350 4100 0    50   ~ 0
+5V
$Comp
L Connector:TestPoint_Probe TP1
U 1 1
P 4200 3850
F 0 "TP1" H 4353 3952 50  0000 L CNN
F 1 "TestPoint_Probe" H 4353 3861 50  0000 L CNN
F 2 "TestPoint:TestPoint_Pad_D1.0mm" H 4400 3850 50  0001 C CNN
F 3 "~" H 4400 3850 50  0001 C CNN
	1    4200 3850
	1    0    0    -1  
$EndComp
$Comp
L Connector:TestPoint_Probe TP2
U 1 1
P 5250 5350
F 0 "TP2" H 5403 5452 50  0000 L CNN
F 1 "TestPoint_Probe" H 5403 5361 50  0000 L CNN
F 2 "TestPoint:TestPoint_Pad_D1.0mm" H 5450 5350 50  0001 C CNN
F 3 "~" H 5450 5350 50  0001 C CNN
	1    5250 5350
	1    0    0    -1  
$EndComp
Wire Wire Line
	5250 5350 4900 5350
Wire Wire Line
	4200 3850 4200 3500
$EndSCHEMATC
